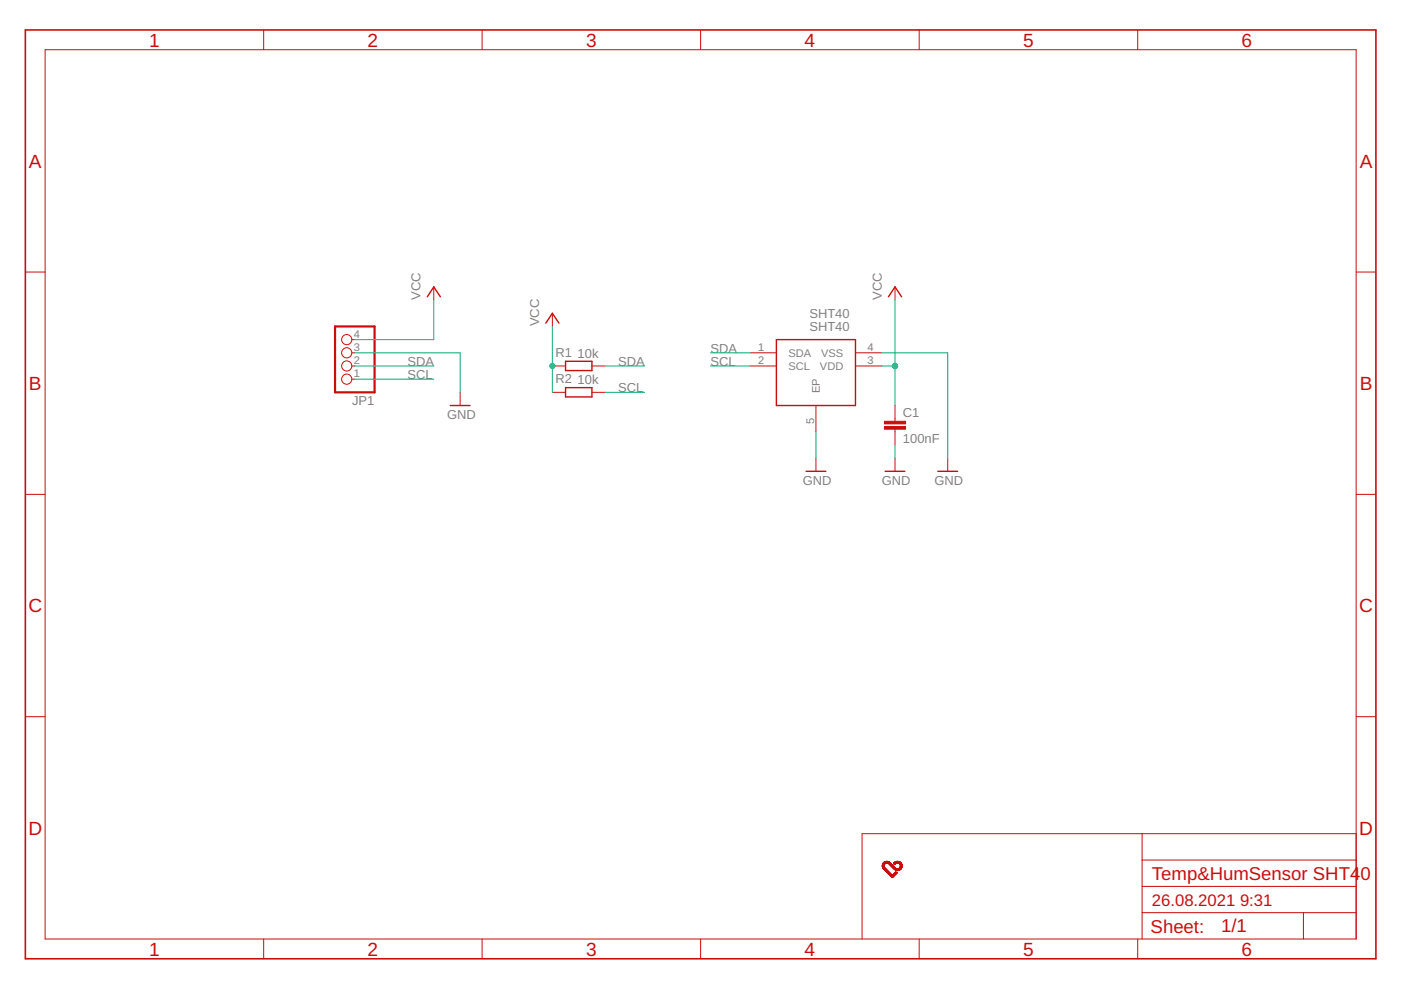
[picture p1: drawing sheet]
<svg xmlns="http://www.w3.org/2000/svg" width="297mm" height="210mm" viewBox="0 0 297 210" stroke-linecap="round" stroke-linejoin="round" font-family="sans-serif">
<path d="M90.6 62.9l1.4-2.1 1.4 2.1M115.7 68.5l1.4-2.1 1.4 2.1M119.9 76.6h5.6v2h-5.6zM164.6 72h16.8v14h-16.8zM188.4 62.9l1.4-2.1 1.4 2.1M95.5 86h4.2M119.9 82.2h5.6v2h-5.6zM170.9 99.9h4.2M187.7 99.9h4.2M198.8 99.9h4.2" fill="none" stroke="#c90d0c" stroke-width=".3"/>
<g fill="none" stroke="#c90d0c" stroke-width=".21">
<path d="M9.6 10.5h277.9v188.6h-277.9zM55.9 6.3v4.2M102.2 6.3v4.2M148.5 6.3v4.2M194.9 6.3v4.2M241.2 6.3v4.2M5.4 57.7h4.2M287.5 57.7h4.2M74.6 74.8h.6M74.6 77.6h.6M74.6 72h.6M92 60.8v2.8"/>
<path d="M117.1 77.6h2.8M117.1 66.4v2.8M125.5 77.6h2.8M159 74.8h5.6M159 77.6h5.6M181.4 74.8h5.6M181.4 77.6h5.6M189.8 60.8v2.8M74.6 80.4h.6M97.6 83.2v2.8M117.1 83.2h2.8M125.5 83.2h2.8"/>
<path d="M173 86v5.5M173 97.1v2.8M189.8 86v3.3M189.8 91v3.3M189.8 97.1v2.8M200.9 97.1v2.8M5.4 104.8h4.2M287.5 104.8h4.2M5.4 152h4.2M287.5 152h4.2M242.1 176.8v22.3M287.5 176.8h-104.7v22.3"/>
<path d="M55.9 199.1v4.2M102.2 199.1v4.2M148.5 199.1v4.2M187.1 183.7l.4 .1M187.1 183.7h.4M187.1 183.6h.3M187.1 183.5h.3M187.1 183.9h.4M187.1 183.8h.4M187.1 184h.5M187.1 183.2h.5M187.2 184h.4"/>
<path d="M187.2 184.1h.5M187.3 184.2h.5M187.3 183h1.5M187.3 184.2l.6 .1M187.3 182.9h1.5M187.3 184.3h.6M187.4 182.9h1.3M187.4 184.3h.5M187.4 182.8h1.3M187.4 184.4h.6M187.5 183.4l-.4 .1M187.5 183.4h-.4"/>
<path d="M187.5 184.4l.6 .1M187.5 183.3l-.4 .1M187.5 182.8h1.1M187.5 183.3h-.4M187.6 184.5h.5M187.6 183.2l-.5 .1M187.6 182.7h.9M187.6 184.6h.6M187.7 183.1l-.5 .1M187.7 182.7h.7M187.7 184.7h.6M187.7 183.1h-.5"/>
<path d="M187.8 184.7h.5M187.8 184.8h.6M187.8 182.6h.5M187.9 184.8h.5M187.9 183h-.7M187.9 184.9h.6M188 184.9l.5 .1M188 185h.6M188.1 185l.6 .1M188.2 185.1h.5M188.2 183h.7M188.2 185.2h.6"/>
<path d="M188.3 185.2l.6 .1M188.4 185.3h.5M188.4 183.1h.5M188.4 185.3l.6 .1M188.4 183.1l.6 .1M188.4 185.4h.6M188.5 183.2h.5M188.5 185.4l.6 .1M188.5 183.2l.6 .1M188.6 185.5h.5M188.6 185.5h1.1M188.6 183.3h.5"/>
<path d="M188.6 183.3l.6 .1M188.7 183.4h.6M188.7 185.7h.9M188.7 183.4l.6 .1M188.8 185.7h.7M188.8 183.5h.6M188.8 183.5l.6 .1M188.9 185.9h.5M188.9 183.6h.6M189 183.6l.5 .1M189 185.9h.3M189 183.7h.6"/>
<path d="M189.1 183.7l.5 .1M189.1 186h.1M189.1 186.1h.1M189.1 183.8h.6M189.2 183.9h.5M189.2 183.9h.6M189.3 184h.5M189.3 186h-.3M189.3 184h.6M189.4 184.1h.6M189.4 185.8h-.5M189.4 184.1h.7"/>
<path d="M189.4 183.1h.6M189.5 184.2h1.6M189.5 183.1h.4M189.5 185.8h-.7M189.5 184.2h1.5M189.5 183.2h.3M189.5 182.9h1.5M189.6 184.3h1.4M189.6 183.2h.2M189.6 182.9h1.4M189.7 185.6h-1M189.7 184.3h1.2"/>
<path d="M189.7 183.3h.1M189.7 182.8h1.2M189.7 184.4h1.2M189.7 182.8h1.1M189.8 185.5h-.6M189.8 185h.5M189.8 184.4h1M189.8 185.4l-.5 .1M189.8 182.7h1M189.8 184.9h.1M189.9 185.4h-.6M189.9 184.5h.8"/>
<path d="M189.9 185.3l-.5 .1M190 185.3h-.6M190 182.7h.6M190 185.2l-.5 .1M190.1 185.2h-.6M190.1 184.6h.4M190.1 182.6h.4M190.1 183h-.7M190.1 185.1l-.5 .1M190.2 185.1h-.6M190.2 185l-.5 .1M190.3 185h-.6"/>
<path d="M190.5 183h.6M190.6 183.1h.5M190.7 183.1l.5 .1M190.7 183.2h.5M190.8 183.2h.4M190.8 183.3h.4M190.9 183.8h.3M190.9 183.4h.3M190.9 183.7h.4M190.9 183.5h.4M190.9 183.4h.4M190.9 183.6h.4"/>
<path d="M191.1 183h-1.6M191.1 184.1h-.6M191.2 184.1h-.6M191.2 184h-.5M191.2 183.9h-.4M191.3 183.7l-.4 .1M194.9 199.1v4.2M241.2 199.1v4.2M242.1 193.5h45.4M242.1 187.9h45.4M242.1 182.4h45.4M276.4 193.5v5.6"/>
<circle cx="73.5" cy="72" r="1.08"/>
<circle cx="73.5" cy="74.8" r="1.08"/>
<circle cx="73.5" cy="77.6" r="1.08"/>
<circle cx="73.5" cy="80.4" r="1.08"/>
</g>
<g fill="#c90d0c" stroke="#c90d0c" stroke-width=".21">
<path d="M187.5 90.4h4.5v.6h-4.5z"/>
<path d="M187.5 89.3h4.5v.6h-4.5z"/>
</g>
<path d="M71 69.2h8.4v14h-8.4z" fill="none" stroke="#c90d0c" stroke-width=".47"/>
<path d="M5.4 6.3h286.3v197h-286.3z" fill="none" stroke="#c90d0c" stroke-width=".34"/>
<g fill="none" stroke="#0dab76" stroke-width=".21">
<path d="M75.2 74.8h22.4v8.4M75.2 77.6h16.8M92 63.6v8.4h-16.8M117.1 69.2v14M128.3 77.6h8.4M150.6 74.8h8.4M150.6 77.6h8.4M187 74.8h13.9v22.3M187 77.6h2.8M189.8 63.6v22.4M75.2 80.4h16.8M128.3 83.2h8.4"/>
<path d="M173 91.5v5.6M189.8 94.3v2.8"/>
</g>
<g fill="#0dab76" stroke="#0dab76" stroke-width=".21">
<circle cx="117.1" cy="77.6" r=".55"/>
<circle cx="189.8" cy="77.6" r=".55"/>
</g>
<g font-size="4" fill="#c90d0c">
<text x="31.6" y="9.9">1</text>
<text x="77.9" y="9.9">2</text>
<text x="124.3" y="9.9">3</text>
<text x="170.6" y="9.9">4</text>
<text x="216.9" y="9.9">5</text>
<text x="263.3" y="9.9">6</text>
<text x="6.1" y="35.6">A</text>
<text x="288.3" y="35.6">A</text>
<text x="6.1" y="82.7">B</text>
<text x="288.3" y="82.7">B</text>
<text x="6" y="129.8">C</text>
<text x="288.2" y="129.8">C</text>
<text x="6" y="177">D</text>
<text x="288.2" y="177">D</text>
<text x="31.6" y="202.6">1</text>
<text x="77.9" y="202.6">2</text>
<text x="124.3" y="202.6">3</text>
<text x="170.6" y="202.6">4</text>
<text x="216.9" y="202.6">5</text>
<text x="263.3" y="202.6">6</text>
</g>
<g font-size="3.9" fill="#c90d0c">
<text x="244.2" y="186.5">Temp&amp;HumSensor SHT4</text>
<text x="288.4" y="186.5">0</text>
<text x="244" y="197.8">Sheet:</text>
<text x="258.9" y="197.7">1/1</text>
</g>
<g font-size="3.5" fill="#c90d0c">
<text x="244.2" y="192.1">26.08.2021</text>
<text x="262.9" y="192.1">9:31</text>
</g>
<g font-size="2.8" fill="#808080">
<text x="89.2" y="63.6" transform="rotate(-90 89.2 63.6)">VCC</text>
<text x="187" y="63.6" transform="rotate(-90 187 63.6)">VCC</text>
<text x="114.3" y="69.2" transform="rotate(-90 114.3 69.2)">VCC</text>
<text x="171.6" y="70.2">SHT40</text>
<text x="171.6" y="67.4">SHT40</text>
<text x="86.4" y="77.6">SDA</text>
<text x="117.8" y="75.6">R1</text>
<text x="122.5" y="75.9">10k</text>
<text x="131.1" y="77.6">SDA</text>
<text x="150.6" y="74.8">SDA</text>
<text x="150.6" y="77.6">SCL</text>
<text x="86.4" y="80.4">SCL</text>
<text x="117.8" y="81.2">R2</text>
<text x="122.5" y="81.5">10k</text>
<text x="131.1" y="83.2">SCL</text>
<text x="74.7" y="85.8">JP1</text>
<text x="94.8" y="88.8">GND</text>
<text x="191.4" y="88.3">C1</text>
<text x="191.4" y="93.9">100nF</text>
<text x="170.2" y="102.7">GND</text>
<text x="187" y="102.7">GND</text>
<text x="198.1" y="102.7">GND</text>
</g>
<g font-size="2.3" fill="#808080">
<text x="75" y="71.6">4</text>
<text x="75" y="77.2">2</text>
<text x="75" y="74.4">3</text>
<text x="160.7" y="74.4">1</text>
<text x="160.7" y="77.2">2</text>
<text x="167.2" y="75.6">SDA</text>
<text x="174.1" y="75.6">VSS</text>
<text x="183.9" y="74.4">4</text>
<text x="183.9" y="77.2">3</text>
<text x="75" y="80">1</text>
<text x="167.2" y="78.4">SCL</text>
<text x="173.8" y="83.4" transform="rotate(-90 173.8 83.4)">EP</text>
<text x="173.9" y="78.4">VDD</text>
<text x="172.6" y="89.9" transform="rotate(-90 172.6 89.9)">5</text>
</g>
</svg>
